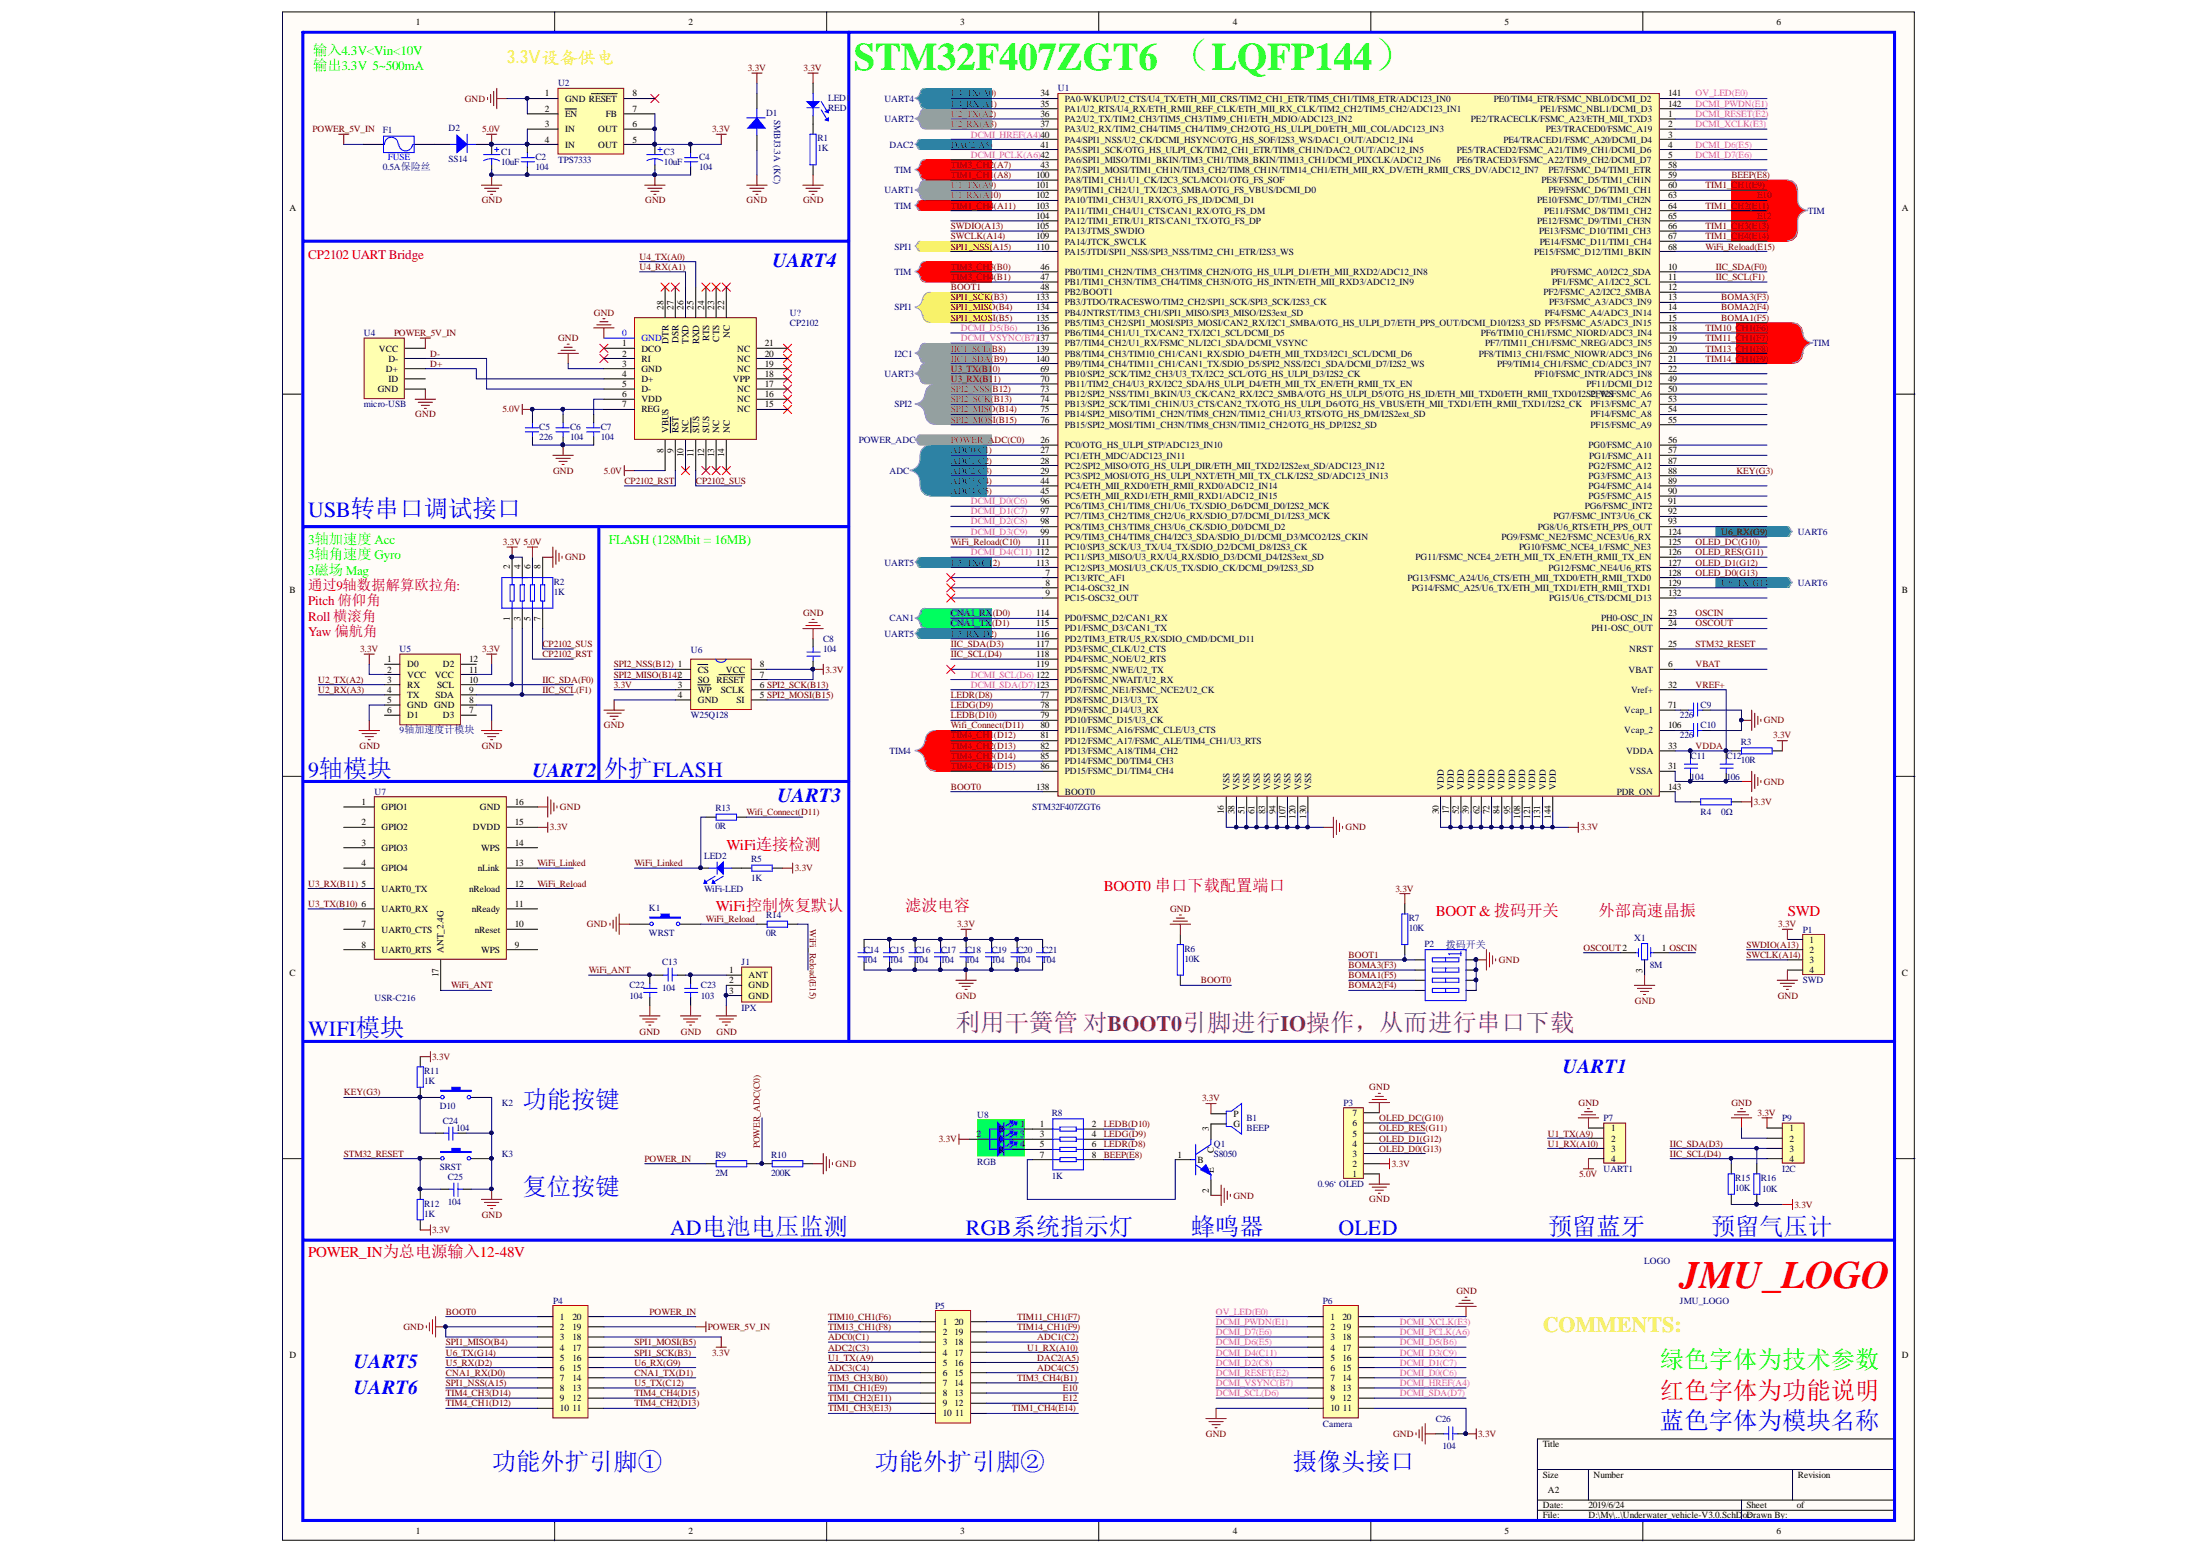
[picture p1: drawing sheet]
# Altium project ROBOT.PrjPcb
1 sheet, 71 parts. Net scope: global (net labels, ports and power ports of the same name join across sheets).
Board file: Underwater_vehicle-V3.0.PcbDoc

## Sheet Underwater_vehicle-V3.0.SchDoc
size 406 x 381 mm

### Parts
B1  BEEP  [BUZZER]
C1  10uF  [TAJ-A]
C2  104  [0805C]
C3  10uF  [TAJ-A]
C4  104  [0805C]
C5  226  [0805C]
C6  104  [0805C]
C7  104  [0805C]
C8  104  [0805C]
C9  226  [0805C]
C10  226  [0805C]
C11  104  [0805C]
C12  106  [0805C]
C13  104  [0805C]
C14  104  [0805C]
C15  104  [0805C]
C16  104  [0805C]
C17  104  [0805C]
C18  104  [0805C]
C19  104  [0805C]
C20  104  [0805C]
C21  104  [0805C]
C22  104  [0805C]
C23  103  [0805C]
C24  104  [0805C]
C25  104  [0805C]
C26  104  [0805C]
D1  SMBJ3.3A  (KC)  [SMBJ]
D2  SS14  [SMA/DO-214AC]
F1  0.5A保险丝  [1206R]
J1  IPX  [IPX天线底座]
K1  WRST  [贴片按键]
K2  D10  [贴片按键]
K3  SRST  [贴片按键]
LED1  RED  [0805LED(RED)]
LED2  WiFi-LED  [0805LED(GREEN)]
LOGO  JMU_LOGO  [JMU_LOGO(1.35cm)]
P1  SWD  [Header 4]
P2  拨码开关  [拨码开关(4位贴片)]
P3  0.96‘ OLED  [Header 7]
P4  (no value)  [Header 10X2]
P5  (no value)  [Header 10X2]
P6  Camera  [Header 10X2]
P7  UART1  [Header 4(排母)]
P9  I2C  [Header 4(排母)]
Q1  S8050  [SOT-23]
R1  1K  [0805R]
R2  1K  [排阻(4位贴片)]
R3  10R  [0805R]
R4  0Ω  [0805R]
R5  1K  [0805R]
R6  10K  [0805R]
R7  10K  [0805R]
R8  1K  [排阻(4位贴片)]
R9  2M  [0805R]
R10  200K  [0805R]
R11  1K  [0805R]
R12  1K  [0805R]
R13  0R  [0805R]
R14  0R  [0805R]
R15  10K  [0805R]
R16  10K  [0805R]
U1  STM32F407ZGT6  [LQFP-144]
U2  TPS7333  [SOP-8]
U4  micro-USB  [Micro-USB (兼容牛角)]
U5  9轴加速度计模块  [9轴加速度计]
U6  W25Q128  [SOW-8]
U7  USR-C216  [USR-C216]
U8  RGB  [RGB-3528]
U?  CP2102  [QFN-28]
X1  8M  [三脚贴片8M晶振]

### Harnesses
SPI1: 
SPI2: 
ADC: 
UART4: 
UART2: 
UART3: 
CAN1: 
TIM: 
TIM4: 
DAC2: 
UART5: 
UART1: 
POWER_ADC: 
I2C1: 
UART6: 
OLED: 
IO: 

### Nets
3.3V: B1.1(P) C3.1 C4.2 C8.1 C14.2 C15.2 C16.2 C17.2 C18.2 C19.2 C20.2 C21.2 C26.1 D1.2 LED1.1 P1.1 P3.2 P4.18 P6.11 P9.1 R2.2 R2.4 R3.2 R4.2 R5.1 R7.2 R11.2 R12.1 R15.1 R16.1 U1.17(VDD) U1.30(VDD) U1.39(VDD) U1.52(VDD) U1.62(VDD) U1.72(VDD) U1.84(VDD) U1.95(VDD) U1.108(VDD) U1.121(VDD) U1.131(VDD) U1.144(VDD) U2.5(OUT) U2.6(OUT) U2.7(FB) U5.2(VCC) U5.11(VCC) U6.3(~{WP}) U6.7(~{RESET}) U6.8(VCC) U7.15(DVDD) U8.2
5.0V: C1.1 C2.2 C5.1 C6.1 D2.2 P7.4 R2.6 U2.3(IN) U2.4(IN) U?.7(REG) U?.8(VBUS)
GND: C1.2 C2.1 C3.2 C4.1 C5.2 C6.2 C7.2 C8.2 C9.1 C10.1 C11.1 C12.1 C14.1 C15.1 C16.1 C17.1 C18.1 C19.1 C20.1 C21.1 C22.1 C23.1 C24.2 C25.2 C26.2 D1.1 J1.2(GND) J1.3(GND) K1.1 K2.2 K3.2 P1.4 P2.5(B4) P2.6(B3) P2.7(B2) P2.8(B1) P3.1 P3.7 P4.2 P4.3 P6.10 P6.20 P7.1 P9.2 Q1.2(E) R1.1 R2.8 R6.2 R10.2 U1.16(VSS) U1.31(VSSA) U1.38(VSS) U1.51(VSS) U1.61(VSS) U1.83(VSS) U1.94(VSS) U1.107(VSS) U1.120(VSS) U1.130(VSS) U2.1(GND) U2.2(~{EN}) U4.5(GND) U5.5(GND) U5.8(GND) U6.4(GND) U7.16(GND) U?.0(GND) U?.3(GND) X1.3
POWER_5V_IN: F1.1 P4.19 U4.1(VCC)
ADC0(C1): P5.3 U1.27(PC1/ETH_MDC/ADC123_IN11)
ADC1(C2): P5.18 U1.28(PC2/SPI2_MISO/OTG_HS_ULPI_DIR/ETH_MII_TXD2/I2S2ext_SD/ADC123_IN12)
ADC2(C3): P5.4 U1.29(PC3/SPI2_MOSI/OTG_HS_ULPI_NXT/ETH_MII_TX_CLK/I2S2_SD/ADC123_IN13)
ADC3(C4): P5.6 U1.44(PC4/ETH_MII_RXD0/ETH_RMII_RXD0/ADC12_IN14)
ADC4(C5): P5.15 U1.45(PC5/ETH_MII_RXD1/ETH_RMII_RXD1/ADC12_IN15)
BEEP(E8): R8.8 U1.59(PE8/FSMC_D5/TIM1_CH1N)
BOMA1(F5): P2.3(A3) U1.15(PF5/FSMC_A5/ADC3_IN15)
BOMA2(F4): P2.4(A4) U1.14(PF4/FSMC_A4/ADC3_IN14)
BOMA3(F3): P2.2(A2) U1.13(PF3/FSMC_A3/ADC3_IN9)
BOOT0: P4.1 R6.1 U1.138(BOOT0)
BOOT1: P2.1(A1) R7.1 U1.48(PB2/BOOT1)
CNA1_RX(D0): P4.7 U1.114(PD0/FSMC_D2/CAN1_RX)
CNA1_TX(D1): P4.14 U1.115(PD1/FSMC_D3/CAN1_TX)
CP2102_RST: R2.5 U?.9(~{RST})
CP2102_SUS: R2.7 U?.11(~{SUS})
D+: U4.3(D+) U?.4(D+)
D-: U4.2(D-) U?.5(D-)
DAC2(A5): P5.16 U1.41(PA5/SPI1_SCK/OTG_HS_ULPI_CK/TIM2_CH1_ETR/TIM8_CH1N/DAC2_OUT/ADC12_IN5)
DCMI_D0(C6): P6.14 U1.96(PC6/TIM3_CH1/TIM8_CH1/U6_TX/SDIO_D6/DCMI_D0/I2S2_MCK)
DCMI_D1(C7): P6.15 U1.97(PC7/TIM3_CH2/TIM8_CH2/U6_RX/SDIO_D7/DCMI_D1/I2S3_MCK)
DCMI_D2(C8): P6.6 U1.98(PC8/TIM3_CH3/TIM8_CH3/U6_CK/SDIO_D0/DCMI_D2)
DCMI_D3(C9): P6.16 U1.99(PC9/TIM3_CH4/TIM8_CH4/I2C3_SDA/SDIO_D1/DCMI_D3/MCO2/I2S_CKIN)
DCMI_D4(C11): P6.5 U1.112(PC11/SPI3_MISO/U3_RX/U4_RX/SDIO_D3/DCMI_D4/I2S3ext_SD)
DCMI_D5(B6): P6.17 U1.136(PB6/TIM4_CH1/U1_TX/CAN2_TX/I2C1_SCL/DCMI_D5)
DCMI_D6(E5): P6.4 U1.4(PE5/TRACED2/FSMC_A21/TIM9_CH1/DCMI_D6)
DCMI_D7(E6): P6.3 U1.5(PE6/TRACED3/FSMC_A22/TIM9_CH2/DCMI_D7)
DCMI_HREF(A4): P6.13 U1.40(PA4/SPI1_NSS/U2_CK/DCMI_HSYNC/OTG_HS_SOF/I2S3_WS/DAC1_OUT/ADC12_IN4)
DCMI_PCLK(A6): P6.18 U1.42(PA6/SPI1_MISO/TIM1_BKIN/TIM3_CH1/TIM8_BKIN/TIM13_CH1/DCMI_PIXCLK/ADC12_IN6)
DCMI_PWDN(E1): P6.2 U1.142(PE1/FSMC_NBL1/DCMI_D3)
DCMI_RESET(E2): P6.7 U1.1(PE2/TRACECLK/FSMC_A23/ETH_MII_TXD3)
DCMI_SCL(D6): P6.9 U1.122(PD6/FSMC_NWAIT/U2_RX)
DCMI_SDA(D7): P6.12 U1.123(PD7/FSMC_NE1/FSMC_NCE2/U2_CK)
DCMI_VSYNC(B7): P6.8 U1.137(PB7/TIM4_CH2/U1_RX/FSMC_NL/I2C1_SDA/DCMI_VSYNC)
DCMI_XCLK(E3): P6.19 U1.2(PE3/TRACED0/FSMC_A19)
E10: P5.13 U1.63(PE10/FSMC_D7/TIM1_CH2N)
E12: P5.12 U1.65(PE12/FSMC_D9/TIM1_CH3N)
IIC1_SCL(B8): U1.139(PB8/TIM4_CH3/TIM10_CH1/CAN1_RX/SDIO_D4/ETH_MII_TXD3/I2C1_SCL/DCMI_D6)
IIC1_SDA(B9): U1.140(PB9/TIM4_CH4/TIM11_CH1/CAN1_TX/SDIO_D5/SPI2_NSS/I2C1_SDA/DCMI_D7/I2S2_WS)
IIC_SCL(D4): P9.4 R15.2 U1.118(PD4/FSMC_NOE/U2_RTS)
IIC_SCL(F1): R2.3 U1.11(PF1/FSMC_A1/I2C2_SCL) U5.9(SDA)
IIC_SDA(D3): P9.3 R16.2 U1.117(PD3/FSMC_CLK/U2_CTS)
IIC_SDA(F0): R2.1 U1.10(PF0/FSMC_A0/I2C2_SDA) U5.10(SCL)
KEY(G3): C24.1 K2.1 R11.1 U1.88(PG3/FSMC_A13)
LEDB(D10): R8.2 U1.79(PD10/FSMC_D15/U3_CK)
LEDG(D9): R8.4 U1.78(PD9/FSMC_D14/U3_RX)
LEDR(D8): R8.6 U1.77(PD8/FSMC_D13/U3_TX)
OLED_D0(G13): P3.3 U1.128(PG13/FSMC_A24/U6_CTS/ETH_MII_TXD0/ETH_RMII_TXD0)
OLED_D1(G12): P3.4 U1.127(PG12/FSMC_NE4/U6_RTS)
OLED_DC(G10): P3.6 U1.125(PG10/FSMC_NCE4_1/FSMC_NE3)
OLED_RES(G11): P3.5 U1.126(PG11/FSMC_NCE4_2/ETH_MII_TX_EN/ETH_RMII_TX_EN)
OSCIN: U1.23(PH0-OSC_IN) X1.1
OSCOUT: U1.24(PH1-OSC_OUT) X1.2
OV_LED(E0): P6.1 U1.141(PE0/TIM4_ETR/FSMC_NBL0/DCMI_D2)
POWER_ADC(C0): R9.2 R10.1 U1.26(PC0/OTG_HS_ULPI_STP/ADC123_IN10)
POWER_IN: P4.20 R9.1
SPI1_MISO(B4): P4.4 U1.134(PB4/JNTRST/TIM3_CH1/SPI1_MISO/SPI3_MISO/I2S3ext_SD)
SPI1_MOSI(B5): P4.17 U1.135(PB5/TIM3_CH2/SPI1_MOSI/SPI3_MOSI/CAN2_RX/I2C1_SMBA/OTG_HS_ULPI_D7/ETH_PPS_OUT/DCMI_D10/I2S3_SD)
SPI1_NSS(A15): P4.8 U1.110(PA15/JTDI/SPI1_NSS/SPI3_NSS/TIM2_CH1_ETR/I2S3_WS)
SPI1_SCK(B3): P4.16 U1.133(PB3/JTDO/TRACESWO/TIM2_CH2/SPI1_SCK/SPI3_SCK/I2S3_CK)
SPI2_MISO(B14): U1.75(PB14/SPI2_MISO/TIM1_CH2N/TIM8_CH2N/TIM12_CH1/U3_RTS/OTG_HS_DM/I2S2ext_SD) U6.2(SO)
SPI2_MOSI(B15): U1.76(PB15/SPI2_MOSI/TIM1_CH3N/TIM8_CH3N/TIM12_CH2/OTG_HS_DP/I2S2_SD) U6.5(SI)
SPI2_NSS(B12): U1.73(PB12/SPI2_NSS/TIM1_BKIN/U3_CK/CAN2_RX/I2C2_SMBA/OTG_HS_ULPI_D5/OTG_HS_ID/ETH_MII_TXD0/ETH_RMII_TXD0/I2S2_WS) U6.1(~{CS})
SPI2_SCK(B13): U1.74(PB13/SPI2_SCK/TIM1_CH1N/U3_CTS/CAN2_TX/OTG_HS_ULPI_D6/OTG_HS_VBUS/ETH_MII_TXD1/ETH_RMII_TXD1/I2S2_CK) U6.6(SCLK)
STM32_RESET: C25.1 K3.1 R12.2 U1.25(NRST)
SWCLK(A14): P1.3 U1.109(PA14/JTCK_SWCLK)
SWDIO(A13): P1.2 U1.105(PA13/JTMS_SWDIO)
TIM1_CH1(A8): U1.100(PA8/TIM1_CH1/U1_CK/I2C3_SCL/MCO1/OTG_FS_SOF)
TIM1_CH1(E9): P5.8 U1.60(PE9/FSMC_D6/TIM1_CH1)
TIM1_CH2(E11): P5.9 U1.64(PE11/FSMC_D8/TIM1_CH2)
TIM1_CH3(E13): P5.10 U1.66(PE13/FSMC_D10/TIM1_CH3)
TIM1_CH4(A11): U1.103(PA11/TIM1_CH4/U1_CTS/CAN1_RX/OTG_FS_DM)
TIM1_CH4(E14): P5.11 U1.67(PE14/FSMC_D11/TIM1_CH4)
TIM3_CH2(A7): U1.43(PA7/SPI1_MOSI/TIM1_CH1N/TIM3_CH2/TIM8_CH1N/TIM14_CH1/ETH_MII_RX_DV/ETH_RMII_CRS_DV/ADC12_IN7)
TIM3_CH3(B0): P5.7 U1.46(PB0/TIM1_CH2N/TIM3_CH3/TIM8_CH2N/OTG_HS_ULPI_D1/ETH_MII_RXD2/ADC12_IN8)
TIM3_CH4(B1): P5.14 U1.47(PB1/TIM1_CH3N/TIM3_CH4/TIM8_CH3N/OTG_HS_INTN/ETH_MII_RXD3/ADC12_IN9)
TIM4_CH1(D12): P4.10 U1.81(PD12/FSMC_A17/FSMC_ALE/TIM4_CH1/U3_RTS)
TIM4_CH2(D13): P4.11 U1.82(PD13/FSMC_A18/TIM4_CH2)
TIM4_CH3(D14): P4.9 U1.85(PD14/FSMC_D0/TIM4_CH3)
TIM4_CH4(D15): P4.12 U1.86(PD15/FSMC_D1/TIM4_CH4)
TIM10_CH1(F6): P5.1 U1.18(PF6/TIM10_CH1/FSMC_NIORD/ADC3_IN4)
TIM11_CH1(F7): P5.20 U1.19(PF7/TIM11_CH1/FSMC_NREG/ADC3_IN5)
TIM13_CH1(F8): P5.2 U1.20(PF8/TIM13_CH1/FSMC_NIOWR/ADC3_IN6)
TIM14_CH1(F9): P5.19 U1.21(PF9/TIM14_CH1/FSMC_CD/ADC3_IN7)
U1_RX(A10): P5.17 P7.3 U1.102(PA10/TIM1_CH3/U1_RX/OTG_FS_ID/DCMI_D1)
U1_TX(A9): P5.5 P7.2 U1.101(PA9/TIM1_CH2/U1_TX/I2C3_SMBA/OTG_FS_VBUS/DCMI_D0)
U2_RX(A3): U1.37(PA3/U2_RX/TIM2_CH4/TIM5_CH4/TIM9_CH2/OTG_HS_ULPI_D0/ETH_MII_COL/ADC123_IN3) U5.4(TX)
U2_TX(A2): U1.36(PA2/U2_TX/TIM2_CH3/TIM5_CH3/TIM9_CH1/ETH_MDIO/ADC123_IN2) U5.3(RX)
U3_RX(B11): U1.70(PB11/TIM2_CH4/U3_RX/I2C2_SDA/HS_ULPI_D4/ETH_MII_TX_EN/ETH_RMII_TX_EN) U7.5(UART0_TX)
U3_TX(B10): U1.69(PB10/SPI2_SCK/TIM2_CH3/U3_TX/I2C2_SCL/OTG_HS_ULPI_D3/I2S2_CK) U7.6(UART0_RX)
U4_RX(A1): U1.35(PA1/U2_RTS/U4_RX/ETH_RMII_REF_CLK/ETH_MII_RX_CLK/TIM2_CH2/TIM5_CH2/ADC123_IN1) U?.26(TXD)
U4_TX(A0): U1.34(PA0-WKUP/U2_CTS/U4_TX/ETH_MII_CRS/TIM2_CH1_ETR/TIM5_CH1/TIM8_ETR/ADC123_IN0) U?.25(RXD)
U5_RX(D2): P4.6 U1.116(PD2/TIM3_ETR/U5_RX/SDIO_CMD/DCMI_D11)
U5_TX(C12): P4.13 U1.113(PC12/SPI3_MOSI/U3_CK/U5_TX/SDIO_CK/DCMI_D9/I2S3_SD)
U6_RX(G9): P4.15 U1.124(PG9/FSMC_NE2/FSMC_NCE3/U6_RX)
U6_TX(G14): P4.5 U1.129(PG14/FSMC_A25/U6_TX/ETH_MII_TXD1/ETH_RMII_TXD1)
VBAT: U1.6(VBAT)
VDDA: C11.2 C12.2 R3.1 U1.32(Vref+) U1.33(VDDA)  [also labelled VREF+]
WiFi_ANT: C13.2 C22.2 U7.17(ANT_2.4G)
Wifi_Connect(D11): R13.2 U1.80(PD11/FSMC_A16/FSMC_CLE/U3_CTS)
WiFi_Linked: LED2.2 R13.1 U7.13(nLink)
WiFi_Reload: K1.2 R14.1 U7.12(nReload)
WiFi_Reload(C10): U1.111(PC10/SPI3_SCK/U3_TX/U4_TX/SDIO_D2/DCMI_D8/I2S3_CK)
WiFi_Reload(E15): R14.2 U1.68(PE15/FSMC_D12/TIM1_BKIN)
NetB1_2: B1.2(G) Q1.3(C)
NetC7_1: C7.1 U?.6(VDD)
NetC9_2: C9.2 U1.71(Vcap_1)
NetC10_2: C10.2 U1.106(Vcap_2)
NetC13_1: C13.1 C23.2 J1.1(ANT)
NetD2_1: D2.1 F1.2
NetLED1_2: LED1.2 R1.2
NetLED2_1: LED2.1 R5.2
NetQ1_1: Q1.1(B) R8.7
NetR4_1: R4.1 U1.143(PDR_ON)
NetR8_1: R8.1 U8.1(B)
NetR8_3: R8.3 U8.3(G)
NetR8_5: R8.5 U8.4(R)

Not connected (* = marked no-connect by the designer): U1 3(PE4/TRACED1/FSMC_A20/DCMI_D4) 7(PC13/RTC_AF1)* 8(PC14-OSC32_IN)* 9(PC15-OSC32_OUT)* 12(PF2/FSMC_A2/I2C2_SMBA) 22(PF10/FSMC_INTR/ADC3_IN8) 49(PF11/DCMI_D12) 50(PF12/FSMC_A6) 53(PF13/FSMC_A7) 54(PF14/FSMC_A8) 55(PF15/FSMC_A9) 56(PG0/FSMC_A10) 57(PG1/FSMC_A11) 58(PE7/FSMC_D4/TIM1_ETR) 87(PG2/FSMC_A12) 89(PG4/FSMC_A14) 90(PG5/FSMC_A15) 91(PG6/FSMC_INT2) 92(PG7/FSMC_INT3/U6_CK) 93(PG8/U6_RTS/ETH_PPS_OUT) 104(PA12/TIM1_ETR/U1_RTS/CAN1_TX/OTG_FS_DP) 119(PD5/FSMC_NWE/U2_TX)* 132(PG15/U6_CTS/DCMI_D13); U2 8(~{RESET})*; U4 4(ID); U5 1(D0) 6(D1) 7(D3) 12(D2); U7 1(GPIO1) 2(GPIO2) 3(GPIO3) 4(GPIO4) 7(UART0_CTS) 8(UART0_RTS) 9(WPS) 10(nReset) 11(nReady) 14(WPS); U? 1(DCO)* 2(RI)* 10(NC)* 12(SUS)* 13(NC)* 14(NC)* 15(NC)* 16(NC)* 17(NC)* 18(VPP)* 19(NC)* 20(NC)* 21(NC)* 22(NC)* 23(CTS)* 24(RTS)* 27(DSR)* 28(DTR)*

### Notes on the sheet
- 输入4.3V<Vin<10V
- 输出3.3V  5~500mA
- (near U2) 3.3V设备供电
- (near U1) STM32F407ZGT6 （LQFP144）
- CP2102 UART Bridge
- UART4
- USB转串口调试接口
- 3轴加速度 Acc
- FLASH (128Mbit = 16MB)
- 3轴角速度 Gyro
- 3磁场 Mag
- 通过9轴数据解算欧拉角:
- Pitch 俯仰角
- Yaw 偏航角
- Roll 横滚角
- (near U7) 9轴模块
- (near U7) UART2
- 外扩FLASH
- WiFi连接检测
- UART3
- BOOT0 串口下载配置端口
- (near R14) WiFi控制恢复默认
- 滤波电容
- BOOT & 拨码开关
- (near X1) 外部高速晶振
- (near P1) SWD
- WIFI模块
- 利用干簧管 对BOOT0引脚进行IO操作，从而进行串口下载
- UART1
- 功能按键
- 复位按键
- (near R12) POWER_IN为总电源输入12-48V
- AD电池电压监测
- RGB系统指示灯
- (near Q1) 蜂鸣器
- OLED
- 预留蓝牙
- 预留气压计
- COMMENTS:
- UART5
- UART6
- 绿色字体为技术参数
- 红色字体为功能说明
- (near LOGO) 蓝色字体为模块名称
- 功能外扩引脚①
- (near P5) 功能外扩引脚②
- 摄像头接口
